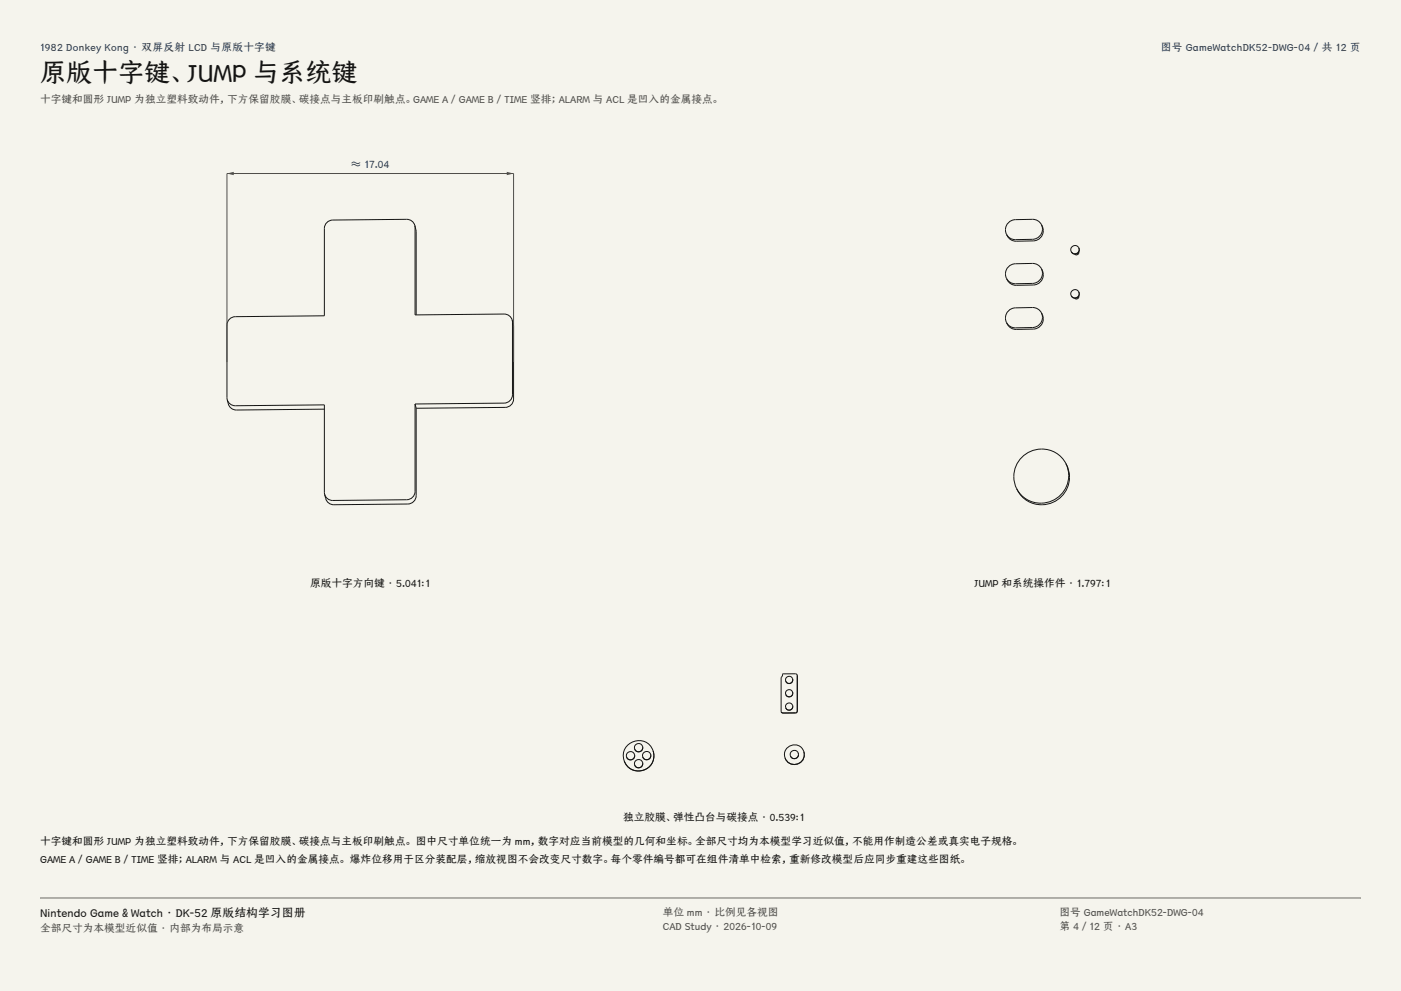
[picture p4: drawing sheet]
<svg xmlns="http://www.w3.org/2000/svg" width="420mm" height="297mm" viewBox="0 0 420 297" stroke-linecap="round" stroke-linejoin="round" font-family="sans-serif">
<g fill="#f5f4ed">
<path d="M0 0h420v297h-420z"/>
<path d="M12 12h396v275h-396z"/>
</g>
<path d="M124.4 67.6a2.48 2.48 0 0 0-2.5-1.9l-22.1 .2a2.53 2.53 0 0 0-2.6 2.5v26.2l-26.6 .3a2.53 2.53 0 0 0-2.6 2.5l.1 22.4M124.4 67.6l.4 1.9v24.9M124.4 67.6v26.8l26.7-.3a2.48 2.48 0 0 1 2.5 1.9M153.6 96l.4 1.8v21.8a2.52 2.52 0 0 1-2.6 2.5l-26.6 .3M153.6 96v22.3a2.52 2.52 0 0 1-2.5 2.5l-26.7 .3M68.1 119.8a2.48 2.48 0 0 0 2.5 1.8l26.6-.3 .1 26.8M68.1 119.8a2.93 2.93 0 0 0 2.8 3.1l26.3-.3M124.4 121.1v26.2a2.52 2.52 0 0 1-2.5 2.5l-22.1 .2a2.48 2.48 0 0 1-2.5-1.9M124.4 121.1l.4 1.3M124.8 122.4v26.2a2.52 2.52 0 0 1-2.6 2.5l-22.1 .2a2.86 2.86 0 0 1-2.8-3.2" fill="none" stroke="#141413" stroke-width=".3"/>
<path d="M68 108.5v-56.5h86v56.5" fill="none" stroke="#504e49" stroke-width=".3"/>
<g fill="#504e49">
<path d="M68 52l2.1-.5v1z"/>
<path d="M151.9 51.5l2.1 .5-2.1 .5z"/>
</g>
<g fill="none" stroke="#141413" stroke-width=".3">
<path d="M312.2 67.3l-.7-.8-1.4-.7h-5.7a3.1 3.1 0 0 0-2.7 4.4M312.2 67.3a3.1 3.1 0 0 1-2.7 4.4l-5.6 .1-1.5-.7-.7-.9M312.2 67.3a3.1 3.1 0 0 1-2.4 4.9l-5.7 .1-1.4-.7-1-1.4M323.4 74.2a1.26 1.26 0 0 1-.6 1.7 1.26 1.26 0 0 1-1.7-.5M323.4 74.2a1.26 1.26 0 0 0-1.7-.5 1.26 1.26 0 0 0-.6 1.7M323.4 74.2a1.26 1.26 0 0 1-.5 1.8 1.26 1.26 0 0 1-1.8-.6M323.4 75.5v.2a.72 .72 0 0 1-.4 .6 .72 .72 0 0 1-.8-.1M312.2 80.5l-.7-.8-1.4-.7h-5.7a3.1 3.1 0 0 0-2.7 4.5M312.2 80.5a3.1 3.1 0 0 1-2.7 4.4l-5.6 .1-1.5-.7-.7-.8M312.2 80.5a3.1 3.1 0 0 1-2.4 4.9l-5.7 .1-1.4-.7-1-1.3M312.2 93.7l-.7-.8-1.4-.7-5.7 .1a3.1 3.1 0 0 0-2.7 4.4M312.2 93.7a3.1 3.1 0 0 1-2.7 4.5h-5.6l-1.5-.7-.7-.8"/>
<path d="M312.2 93.7a3.1 3.1 0 0 1-2.4 4.9l-5.7 .1-1.4-.7-1-1.3M323.4 87.5a1.26 1.26 0 0 1-.6 1.6 1.26 1.26 0 0 1-1.7-.5M323.4 87.5a1.26 1.26 0 0 0-1.7-.6 1.26 1.26 0 0 0-.6 1.7M323.4 87.5a1.26 1.26 0 0 1-.5 1.8 1.26 1.26 0 0 1-1.8-.7M323.4 88.8v.1a.72 .72 0 0 1-.4 .7 .72 .72 0 0 1-.8-.2M319.5 138.9a8.3 8.3 0 0 0-11.1-3.4 8.3 8.3 0 0 0-3.6 11M319.5 138.9a8.3 8.3 0 0 1-3.6 11 8.3 8.3 0 0 1-11.1-3.4M319.5 138.9a8.3 8.3 0 0 1-3.4 11.4 8.3 8.3 0 0 1-11.3-3.8M234.2 213.3l.5 .4M235.6 208.1h.1M237.6 203.4v.3M237.6 203.4a1.08 1.08 0 0 0-1.4-.7 1.08 1.08 0 0 0-.6 1.4"/>
<path d="M237.6 203.4l.1 .4M237.6 207.4a1.08 1.08 0 0 1-.7 1.4 1.08 1.08 0 0 1-1.3-.7M237.6 207.4a1.08 1.08 0 0 0-1.4-.7 1.08 1.08 0 0 0-.6 1.4M237.6 207.4a1.08 1.08 0 0 1-.6 1.4 1.08 1.08 0 0 1-1.4-.7M237.6 211.4a1.08 1.08 0 0 1-.7 1.4 1.08 1.08 0 0 1-1.3-.7M237.6 211.4a1.08 1.08 0 0 0-1.4-.7 1.08 1.08 0 0 0-.6 1.4M237.6 211.4h.1M237.6 203.7a1.08 1.08 0 0 1-.9 1.1 1.08 1.08 0 0 1-1.1-.7M237.7 203.8a1.08 1.08 0 0 1-1 1.1 1.08 1.08 0 0 1-1.1-.8M239 202.3l-.5-.4-3.9 .1-.1 .5-.3 .5v10.3M239 202.3l-.1 11.1-.4 .2-3.8 .1M239 202.3v.2"/>
<path d="M187.1 228h.1M190.2 226.1l.1 .4M190.2 226.1a1.24 1.24 0 0 0-1.6-.8 1.24 1.24 0 0 0-.8 1.6M190.2 226.1h.1M190.3 226.5a1.24 1.24 0 0 1-1.1 1.2 1.24 1.24 0 0 1-1.4-.8M192.6 223.7l.1 .4M192.6 223.7a1.24 1.24 0 0 0-1.6-.8 1.24 1.24 0 0 0-.7 1.6M192.6 228.5l.1 .4M192.6 228.5a1.24 1.24 0 0 0-1.6-.8 1.24 1.24 0 0 0-.7 1.6M192.7 224.1a1.24 1.24 0 0 1-1.1 1.2 1.24 1.24 0 0 1-1.3-.8M192.7 228.9a1.24 1.24 0 0 1-1.1 1.2 1.24 1.24 0 0 1-1.3-.8M192.7 226.8v.1"/>
<path d="M195 226a1.24 1.24 0 0 1-.7 1.6 1.24 1.24 0 0 1-1.6-.8M195 226a1.24 1.24 0 0 0-1.5-.7 1.24 1.24 0 0 0-.8 1.5M195 226a1.24 1.24 0 0 1-.7 1.7 1.24 1.24 0 0 1-1.6-.8M195.8 225.1l.2 1.4M195.8 225.1a4.6 4.6 0 0 0-5.8-2.9 4.6 4.6 0 0 0-2.9 5.8M196 226.5a4.6 4.6 0 0 1-3.8 4.5 4.6 4.6 0 0 1-5.1-3M239.3 225.7a1.24 1.24 0 0 1-.8 1.6 1.24 1.24 0 0 1-1.5-.8M239.3 225.7a1.24 1.24 0 0 0-1.6-.7 1.24 1.24 0 0 0-.7 1.5M239.3 225.7v.1M239.3 225.8a1.24 1.24 0 0 1-.8 1.5 1.24 1.24 0 0 1-1.5-.8M241 225.2a2.96 2.96 0 0 1-1.9 3.8 2.96 2.96 0 0 1-3.8-1.9M241 225.2a2.96 2.96 0 0 0-3.8-1.8 2.96 2.96 0 0 0-1.9 3.7"/>
<path d="M241 225.2h.1"/>
</g>
<path d="M12 269.3h396zM12 269h396v.3h-396z" fill-rule="evenodd" fill="#504e49"/>
<text font-size="7.8" fill="#141413" x="12" y="24.7">原版十字键、JUMP 与系统键</text>
<text font-size="3.5" fill="#141413" x="12" y="274.9">Nintendo Game &amp; Watch · DK-52 原版结构学习图册</text>
<g font-size="3.2" fill="#1b365d">
<text x="12" y="15.3">1982 Donkey Kong · 双屏反射 LCD 与原版十字键</text>
<text x="348" y="15.3">图号 GameWatchDK52-DWG-04 / 共 12 页</text>
<text x="105.2" y="50.4">≈ 17.04</text>
</g>
<g font-size="3.2" fill="#504e49">
<text x="12" y="30.9">十字键和圆形 JUMP 为独立塑料致动件，下方保留胶膜、碳接点与主板印刷触点。GAME A / GAME B / TIME 竖排；ALARM 与 ACL 是凹入的金属接点。</text>
<text x="198.7" y="274.5">单位 mm · 比例见各视图</text>
<text x="317.6" y="274.5">图号 GameWatchDK52-DWG-04</text>
<text x="12" y="279.3">全部尺寸为本模型近似值 · 内部为布局示意</text>
<text x="198.7" y="278.8">CAD Study · 2026-10-09</text>
<text x="317.6" y="278.8">第 4 / 12 页 · A3</text>
</g>
<g font-size="3.2" fill="#141413">
<text x="93" y="176">原版十字方向键 · 5.041:1</text>
<text x="292.1" y="176">JUMP 和系统操作件 · 1.797:1</text>
<text x="186.8" y="246">独立胶膜、弹性凸台与碳接点 · 0.539:1</text>
<text x="12" y="253.3">十字键和圆形 JUMP 为独立塑料致动件，下方保留胶膜、碳接点与主板印刷触点。 图中尺寸单位统一为 mm，数字对应当前模型的几何和坐标。全部尺寸均为本模型学习近似值，不能用作制造公差或真实电子规格。</text>
<text x="12" y="258.6">GAME A / GAME B / TIME 竖排；ALARM 与 ACL 是凹入的金属接点。 爆炸位移用于区分装配层，缩放视图不会改变尺寸数字。每个零件编号都可在组件清单中检索，重新修改模型后应同步重建这些图纸。</text>
</g>
</svg>
